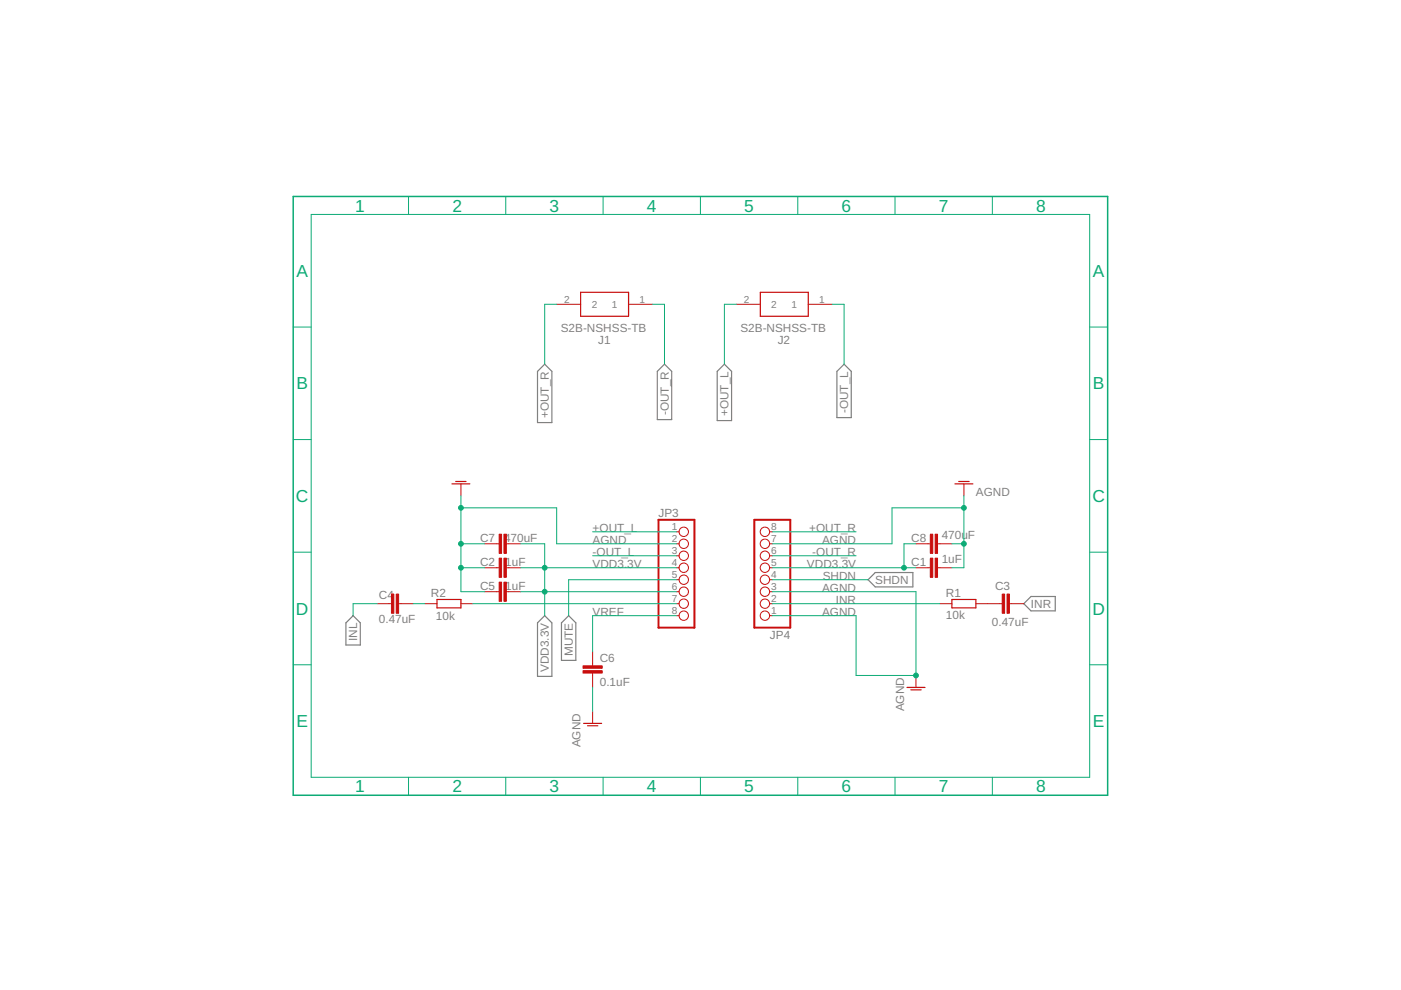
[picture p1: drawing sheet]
<svg xmlns="http://www.w3.org/2000/svg" width="297mm" height="210mm" viewBox="0 0 297 210" stroke-linecap="round" stroke-linejoin="round" font-family="sans-serif">
<path d="M115.5 77.2l1.5 1.5v10.9h-3v-10.9zM140.9 77.2l1.5 1.5v10.3h-3v-10.3zM153.6 77.2l1.5 1.5v10.5h-3v-10.5zM179 77.2l1.5 1.5v9.8h-3.1v-9.8zM74.9 130.5l1.5 1.6v4.7h-3.1v-4.7zM114 132.1l1.5-1.6 1.5 1.6v11.3h-3zM120.6 130.5l1.5 1.6v7.9h-3.1v-7.9zM184 122.9l1.6-1.5h7.9v3h-7.9zM217.1 128l1.5-1.5h5.1v3h-5.1z" fill="none" stroke="#808080" stroke-width=".25"/>
<path d="M139.6 110.2h7.6v22.9h-7.6zM159.9 110.2h7.7v22.9h-7.7z" fill="none" stroke="#c90d0c" stroke-width=".42"/>
<g fill="none" stroke="#c90d0c" stroke-width=".21">
<path d="M118 64.5h5.1M133.3 64.5h5M156.1 64.5h5.1M171.4 64.5h5M97.7 102.6v2.5M102.8 115.3h3M107.4 115.3h3M143.4 112.8h.6M143.4 115.3h.6M143.4 117.8h.6M163.2 112.8h.5M163.2 115.3h.5"/>
<path d="M163.2 117.8h.5M194.2 115.3h3.1M198.8 115.3h3M204.4 102.6v2.5M79.9 128h3.1M84.5 128h3.1M90.1 128h2.5M97.7 128h2.5M102.8 120.4h3M102.8 125.5h3M107.4 120.4h3M107.4 125.5h3"/>
<path d="M125.6 138.2v3M143.4 120.4h.6M143.4 122.9h.6M143.4 125.5h.6M143.4 128h.6M143.4 130.5h.6M163.2 120.4h.5M163.2 122.9h.5M163.2 125.5h.5M163.2 128h.5M163.2 130.5h.5M194.2 120.4h3.1"/>
<path d="M198.8 120.4h3M199.3 128h2.5M206.9 128h5.6M214 128h3.1M125.6 142.7v3.1M125.6 150.8v2.6M194.2 143.2v2.6"/>
<circle cx="145" cy="115.3" r=".99"/>
<circle cx="145" cy="112.8" r=".99"/>
<circle cx="145" cy="117.8" r=".99"/>
<circle cx="162.2" cy="117.8" r=".99"/>
<circle cx="162.2" cy="115.3" r=".99"/>
<circle cx="162.2" cy="112.8" r=".99"/>
<circle cx="145" cy="122.9" r=".99"/>
<circle cx="145" cy="125.5" r=".99"/>
<circle cx="145" cy="128" r=".99"/>
<circle cx="145" cy="130.5" r=".99"/>
<circle cx="145" cy="120.4" r=".99"/>
<circle cx="162.2" cy="130.5" r=".99"/>
<circle cx="162.2" cy="128" r=".99"/>
<circle cx="162.2" cy="125.5" r=".99"/>
<circle cx="162.2" cy="122.9" r=".99"/>
<circle cx="162.2" cy="120.4" r=".99"/>
</g>
<path d="M123.1 62h10.2v5.1h-10.2zM161.2 62h10.2v5.1h-10.2zM95.8 102.6h3.8M96.6 102.1h2.2M202.5 102.6h3.8M203.3 102.1h2.2M92.6 127.1h5.1v1.8h-5.1zM201.8 127.1h5.1v1.8h-5.1zM123.7 153.4h3.9M124.6 153.9h2.1M192.3 145.8h3.8M193.1 146.3h2.2" fill="none" stroke="#c90d0c" stroke-width=".25"/>
<g fill="#c90d0c" stroke="#c90d0c" stroke-width=".21">
<path d="M213.5 126h.5v4h-.5z"/>
<path d="M212.5 126h.5v4h-.5z"/>
<path d="M123.6 142.2h4.1v.5h-4.1z"/>
<path d="M123.6 141.2h4.1v.5h-4.1z"/>
<path d="M84 126h.5v4h-.5z"/>
<path d="M83 126h.5v4h-.5z"/>
<path d="M106.8 118.3h.6v4.1h-.6z"/>
<path d="M105.8 118.3h.5v4.1h-.5z"/>
<path d="M105.8 123.4h.5v4.1h-.5z"/>
<path d="M106.8 123.4h.6v4.1h-.6z"/>
<path d="M198.3 118.3h.5v4.1h-.5z"/>
<path d="M197.3 118.3h.5v4.1h-.5z"/>
<path d="M105.8 113.3h.5v4h-.5z"/>
<path d="M106.8 113.3h.6v4h-.6z"/>
<path d="M197.3 113.3h.5v4h-.5z"/>
<path d="M198.3 113.3h.5v4h-.5z"/>
</g>
<path d="M62.2 41.7h172.6v126.9h-172.6z" fill="none" stroke="#0dab76" stroke-width=".32"/>
<g fill="none" stroke="#0dab76" stroke-width=".21">
<path d="M66 45.5h165v119.3h-165zM86.6 41.7v3.8M107.2 41.7v3.8M127.9 41.7v3.8M148.5 41.7v3.8M169.1 41.7v3.8M189.8 41.7v3.8M210.4 41.7v3.8M62.2 69.3h3.8M118 64.5h-2.5v12.7M138.3 64.5h2.6v12.7M156.1 64.5h-2.5v12.7"/>
<path d="M176.4 64.5h2.6v12.7M231 69.3h3.8M62.2 93.2h3.8M231 93.2h3.8M62.2 117.1h3.8M97.7 105.1v20.4h5.1M97.7 107.7h20.3v7.6h25.4M97.7 115.3h5.1M110.4 115.3h5.1v15.2M125.6 117.8h17.8M125.6 112.8h17.8M163.7 117.8h17.8"/>
<path d="M163.7 112.8h17.8M194.2 115.3h-2.5v5.1M201.8 115.3h2.6M204.4 105.1v15.3h-2.6M204.4 107.7h-15.3v7.6h-25.4M231 117.1h3.8M79.9 128h-5v2.5M87.6 128h2.5M97.7 120.4h5.1M100.2 128h43.2M110.4 125.5h33M110.4 120.4h33"/>
<path d="M143.4 130.5h-17.8v7.7M143.4 122.9h-22.8v7.6M163.7 125.5h30.5v17.7h-12.7v-12.7h-17.8M163.7 120.4h30.5M163.7 128h35.6M163.7 122.9h20.3M62.2 140.9h3.8M125.6 145.8v5M231 140.9h3.8M86.6 164.8v3.8M107.2 164.8v3.8M127.9 164.8v3.8"/>
<path d="M148.5 164.8v3.8M169.1 164.8v3.8M189.8 164.8v3.8M210.4 164.8v3.8"/>
</g>
<g fill="#0dab76" stroke="#0dab76" stroke-width=".21">
<circle cx="194.2" cy="143.2" r=".51"/>
<circle cx="97.7" cy="120.4" r=".51"/>
<circle cx="97.7" cy="107.7" r=".51"/>
<circle cx="97.7" cy="115.3" r=".51"/>
<circle cx="204.4" cy="115.3" r=".51"/>
<circle cx="204.4" cy="107.7" r=".51"/>
<circle cx="115.5" cy="125.5" r=".51"/>
<circle cx="115.5" cy="120.4" r=".51"/>
<circle cx="191.7" cy="120.4" r=".51"/>
</g>
<g font-size="3.7" fill="#0dab76">
<text x="75.3" y="44.9">1</text>
<text x="95.9" y="44.9">2</text>
<text x="116.5" y="44.9">3</text>
<text x="137.2" y="44.9">4</text>
<text x="157.8" y="44.9">5</text>
<text x="178.4" y="44.9">6</text>
<text x="199.1" y="44.9">7</text>
<text x="219.7" y="44.9">8</text>
<text x="62.8" y="58.7">A</text>
<text x="231.7" y="58.7">A</text>
<text x="62.8" y="82.6">B</text>
<text x="231.7" y="82.6">B</text>
<text x="62.7" y="106.4">C</text>
<text x="231.6" y="106.4">C</text>
<text x="62.7" y="130.3">D</text>
<text x="231.6" y="130.3">D</text>
<text x="62.8" y="154.2">E</text>
<text x="231.7" y="154.2">E</text>
<text x="75.3" y="168">1</text>
<text x="95.9" y="168">2</text>
<text x="116.5" y="168">3</text>
<text x="137.2" y="168">4</text>
<text x="157.8" y="168">5</text>
<text x="178.4" y="168">6</text>
<text x="199.1" y="168">7</text>
<text x="219.7" y="168">8</text>
</g>
<g font-size="2.5" fill="#808080">
<text x="118.9" y="70.5">S2B-NSHSS-TB</text>
<text x="157" y="70.5">S2B-NSHSS-TB</text>
<text x="126.8" y="73">J1</text>
<text x="164.9" y="73">J2</text>
<text x="116.4" y="88.7" transform="rotate(-90 116.4 88.7)">+OUT_R</text>
<text x="141.8" y="88" transform="rotate(-90 141.8 88)">-OUT_R</text>
<text x="154.5" y="88.2" transform="rotate(-90 154.5 88.2)">+OUT_L</text>
<text x="179.9" y="87.6" transform="rotate(-90 179.9 87.6)">-OUT_L</text>
<text x="206.9" y="105.1">AGND</text>
<text x="125.6" y="112.8">+OUT_L</text>
<text x="139.6" y="109.6">JP3</text>
<text x="171.6" y="112.8">+OUT_R</text>
<text x="101.8" y="120">C2</text>
<text x="101.8" y="114.9">C7</text>
<text x="106.9" y="114.9">470uF</text>
<text x="107.1" y="120">1uF</text>
<text x="125.6" y="115.3">AGND</text>
<text x="125.6" y="117.8">-OUT_L</text>
<text x="172.2" y="117.8">-OUT_R</text>
<text x="174.3" y="115.3">AGND</text>
<text x="193.2" y="120">C1</text>
<text x="193.2" y="114.9">C8</text>
<text x="199.7" y="119.4">1uF</text>
<text x="199.7" y="114.3">470uF</text>
<text x="101.8" y="125.1">C5</text>
<text x="107.1" y="125.1">1uF</text>
<text x="125.6" y="120.4">VDD3.3V</text>
<text x="171.1" y="120.4">VDD3.3V</text>
<text x="174.3" y="125.5">AGND</text>
<text x="174.4" y="122.9">SHDN</text>
<text x="185.6" y="123.8">SHDN</text>
<text x="211" y="125.1">C3</text>
<text x="80.3" y="127">C4</text>
<text x="91.4" y="126.5">R2</text>
<text x="92.4" y="131.5">10k</text>
<text x="125.6" y="130.5">VREF</text>
<text x="174.3" y="130.5">AGND</text>
<text x="177.2" y="128">INR</text>
<text x="200.6" y="131.3">10k</text>
<text x="200.6" y="126.5">R1</text>
<text x="218.6" y="128.9">INR</text>
<text x="75.8" y="135.9" transform="rotate(-90 75.8 135.9)">INL</text>
<text x="80.3" y="132.1">0.47uF</text>
<text x="163.2" y="135.5">JP4</text>
<text x="210.3" y="132.7">0.47uF</text>
<text x="116.4" y="142.5" transform="rotate(-90 116.4 142.5)">VDD3.3V</text>
<text x="121.5" y="139.1" transform="rotate(-90 121.5 139.1)">MUTE</text>
<text x="127.2" y="140.3">C6</text>
<text x="127.2" y="145.4">0.1uF</text>
<text x="191.7" y="150.8" transform="rotate(-90 191.7 150.8)">AGND</text>
<text x="123.1" y="158.5" transform="rotate(-90 123.1 158.5)">AGND</text>
</g>
<g font-size="2.1" fill="#808080">
<text x="119.6" y="64.2">2</text>
<text x="125.4" y="65.3">2</text>
<text x="129.7" y="65.3">1</text>
<text x="135.6" y="64.2">1</text>
<text x="157.7" y="64.2">2</text>
<text x="163.5" y="65.3">2</text>
<text x="167.8" y="65.3">1</text>
<text x="173.7" y="64.2">1</text>
<text x="142.4" y="112.4">1</text>
<text x="163.5" y="112.4">8</text>
<text x="142.4" y="114.9">2</text>
<text x="142.4" y="117.5">3</text>
<text x="163.5" y="117.5">6</text>
<text x="163.5" y="114.9">7</text>
<text x="142.4" y="120">4</text>
<text x="142.4" y="122.6">5</text>
<text x="142.4" y="125.1">6</text>
<text x="163.5" y="125.1">3</text>
<text x="163.5" y="122.6">4</text>
<text x="163.5" y="120">5</text>
<text x="142.4" y="127.6">7</text>
<text x="142.4" y="130.2">8</text>
<text x="163.5" y="130.2">1</text>
<text x="163.5" y="127.6">2</text>
</g>
</svg>
